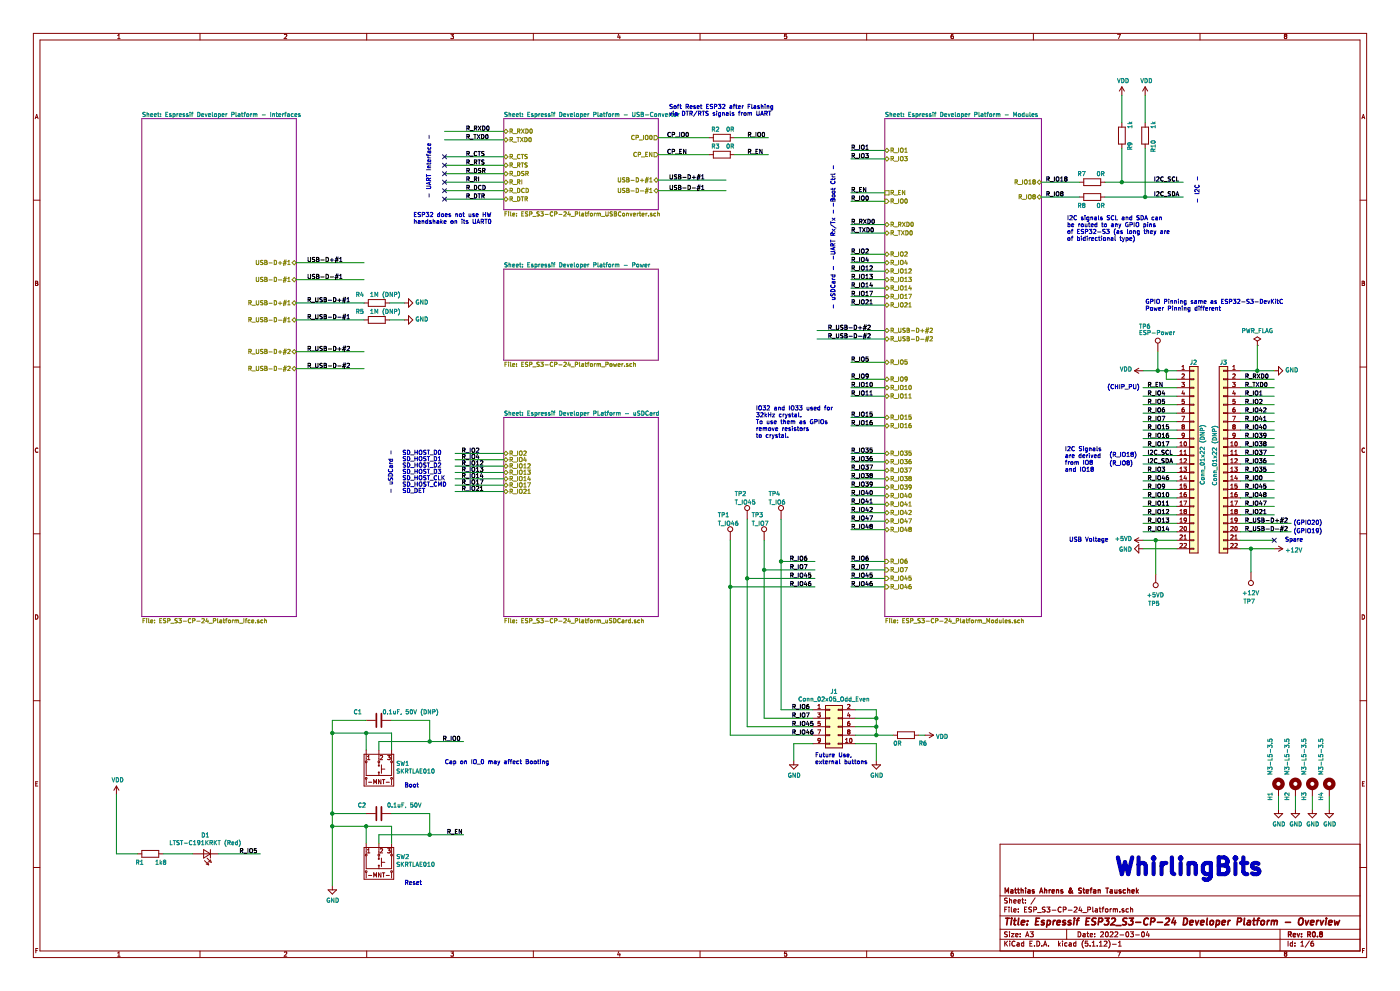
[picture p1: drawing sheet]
EESchema Schematic File Version 4
EELAYER 30 0
EELAYER END
$Descr A3 16535 11693
encoding utf-8
Sheet 1 6
Title "Espressif ESP32_S3-CP-24 Developer Platform - Overview"
Date "2022-03-04"
Rev "R0.8"
Comp "Matthias Ahrens & Stefan Tauschek"
Comment1 ""
Comment2 ""
Comment3 ""
Comment4 ""
$EndDescr
Wire Wire Line
	10050 4475 10450 4475
Wire Wire Line
	10050 4675 10450 4675
Text Label 10050 4575 0    50   ~ 0
R_IO10
Text Label 10050 4475 0    50   ~ 0
R_IO9
Text Label 10050 4675 0    50   ~ 0
R_IO11
$Comp
L Device:R R1
U 1 1
P 1775 10075
F 0 "R1" V 1875 9950 50  0000 C CNN
F 1 "1k8" V 1875 10200 50  0000 C CNN
F 2 "Resistor_SMD:R_0805_2012Metric" V 1705 10075 50  0001 C CNN
F 3 "~" H 1775 10075 50  0001 C CNN
F 4 "C137465" V 1775 10075 50  0001 C CNN "LCSC"
	1    1775 10075
	0    1    1    0   
$EndComp
Wire Wire Line
	2275 10075 1925 10075
Wire Wire Line
	1625 10075 1375 10075
Wire Wire Line
	2575 10075 3075 10075
Text Label 2825 10075 0    50   ~ 0
R_IO5
Wire Wire Line
	10450 4275 10050 4275
Text Label 10050 4275 0    50   ~ 0
R_IO5
Text Label 12350 2325 0    50   ~ 0
R_IO8
Text Label 13625 2150 0    50   ~ 0
I2C_SCL
Text Label 13625 2325 0    50   ~ 0
I2C_SDA
Text Notes 12600 2850 0    50   ~ 0
I2C signals SCL and SDA can\nbe routed to any GPIO pins\nof ESP32-S3 (as long they are\nof bidirectional type)
$Comp
L Device:R R7
U 1 1
P 12900 2150
F 0 "R7" V 12800 2025 50  0000 C CNN
F 1 "0R" V 12800 2250 50  0000 C CNN
F 2 "Resistor_SMD:R_0805_2012Metric" V 12830 2150 50  0001 C CNN
F 3 "~" H 12900 2150 50  0001 C CNN
F 4 "C100045" V 12900 2150 50  0001 C CNN "LCSC"
	1    12900 2150
	0    1    1    0   
$EndComp
$Comp
L Device:R R8
U 1 1
P 12900 2325
F 0 "R8" V 13000 2200 50  0000 C CNN
F 1 "0R" V 13000 2425 50  0000 C CNN
F 2 "Resistor_SMD:R_0805_2012Metric" V 12830 2325 50  0001 C CNN
F 3 "~" H 12900 2325 50  0001 C CNN
F 4 "C100045" V 12900 2325 50  0001 C CNN "LCSC"
	1    12900 2325
	0    1    1    0   
$EndComp
Wire Wire Line
	13050 2150 13250 2150
Wire Wire Line
	13975 2325 13525 2325
Wire Wire Line
	12750 2150 12300 2150
Wire Wire Line
	12750 2325 12300 2325
Text Label 12350 2150 0    50   ~ 0
R_IO18
Text Notes 14175 2400 1    50   ~ 0
- I2C -
Wire Wire Line
	10050 2275 10450 2275
Text Label 10050 2275 0    50   ~ 0
R_EN
Wire Wire Line
	10050 2375 10450 2375
Text Label 10050 2375 0    50   ~ 0
R_IO0
Text Notes 9875 2450 1    50   ~ 0
-Boot Ctrl -
Text Notes 5100 2340 1    50   ~ 0
- UART Interface -
Wire Wire Line
	10450 2650 10050 2650
Wire Wire Line
	10050 2750 10450 2750
Text Label 10050 2650 0    50   ~ 0
R_RXD0
Text Label 10050 2750 0    50   ~ 0
R_TXD0
Text Notes 4880 2650 0    50   ~ 0
ESP32 does not use HW\nhandshake on its UART0
Text Notes 9875 3075 1    50   ~ 0
-UART Rx/Tx -
Wire Wire Line
	10050 4575 10450 4575
$Comp
L Device:C C1
U 1 1
P 4475 8500
F 0 "C1" V 4375 8250 50  0000 C CNN
F 1 "0.1uF, 50V (DNP)" V 4375 8875 50  0000 C CNN
F 2 "Capacitor_SMD:C_0805_2012Metric" H 4513 8350 50  0001 C CNN
F 3 "~" H 4475 8500 50  0001 C CNN
F 4 "C161260" V 4475 8500 50  0001 C CNN "LCSC"
	1    4475 8500
	0    1    1    0   
$EndComp
$Comp
L Device:C C2
U 1 1
P 4475 9600
F 0 "C2" V 4375 9400 50  0000 C CNN
F 1 "0.1uF, 50V" V 4375 9900 50  0000 C CNN
F 2 "Capacitor_SMD:C_0805_2012Metric" H 4513 9450 50  0001 C CNN
F 3 "~" H 4475 9600 50  0001 C CNN
F 4 "C161260" V 4475 9600 50  0001 C CNN "LCSC"
	1    4475 9600
	0    1    1    0   
$EndComp
Wire Wire Line
	4325 8500 3925 8500
Wire Wire Line
	3925 8500 3925 8650
Connection ~ 3925 8650
Wire Wire Line
	4325 9600 3925 9600
Connection ~ 3925 9600
Wire Wire Line
	3925 9600 3925 9750
Connection ~ 3925 9750
Wire Wire Line
	4625 8500 5075 8500
Wire Wire Line
	5075 8500 5075 8750
Wire Wire Line
	5075 9600 5075 9850
Connection ~ 5075 9850
Wire Wire Line
	4625 9600 5075 9600
Text Label 5225 8750 0    50   ~ 0
R_IO0
Text Notes 4775 10450 0    50   ~ 0
Reset
$Comp
L Mechanical:MountingHole_Pad H4
U 1 1
P 15700 9300
F 0 "H4" V 15600 9150 50  0000 L CNN
F 1 "M3-L5-3.5" V 15600 9450 50  0000 L CNN
F 2 "MountingHole:MountingHole_3.2mm_M3_Pad_Via" H 15700 9300 50  0001 C CNN
F 3 "~" H 15700 9300 50  0001 C CNN
	1    15700 9300
	1    0    0    -1  
$EndComp
$Comp
L Mechanical:MountingHole_Pad H3
U 1 1
P 15500 9300
F 0 "H3" V 15400 9150 50  0000 L CNN
F 1 "M3-L5-3.5" V 15400 9450 50  0000 L CNN
F 2 "MountingHole:MountingHole_3.2mm_M3_Pad_Via" H 15500 9300 50  0001 C CNN
F 3 "~" H 15500 9300 50  0001 C CNN
	1    15500 9300
	1    0    0    -1  
$EndComp
$Comp
L Mechanical:MountingHole_Pad H2
U 1 1
P 15300 9300
F 0 "H2" V 15200 9150 50  0000 L CNN
F 1 "M3-L5-3.5" V 15200 9450 50  0000 L CNN
F 2 "MountingHole:MountingHole_3.2mm_M3_Pad_Via" H 15300 9300 50  0001 C CNN
F 3 "~" H 15300 9300 50  0001 C CNN
	1    15300 9300
	1    0    0    -1  
$EndComp
$Comp
L Mechanical:MountingHole_Pad H1
U 1 1
P 15100 9300
F 0 "H1" V 15000 9150 50  0000 L CNN
F 1 "M3-L5-3.5" V 15000 9450 50  0000 L CNN
F 2 "MountingHole:MountingHole_3.2mm_M3_Pad_Via" H 15100 9300 50  0001 C CNN
F 3 "~" H 15100 9300 50  0001 C CNN
	1    15100 9300
	1    0    0    -1  
$EndComp
Wire Wire Line
	15300 9400 15300 9550
Wire Wire Line
	15500 9400 15500 9550
Wire Wire Line
	15700 9400 15700 9550
Wire Wire Line
	15100 9400 15100 9550
$Comp
L power:GND #PWR015
U 1 1
P 15100 9550
F 0 "#PWR015" H 15100 9300 50  0001 C CNN
F 1 "GND" H 15105 9377 50  0000 C CNN
F 2 "" H 15100 9550 50  0001 C CNN
F 3 "" H 15100 9550 50  0001 C CNN
	1    15100 9550
	1    0    0    -1  
$EndComp
$Comp
L power:GND #PWR016
U 1 1
P 15300 9550
F 0 "#PWR016" H 15300 9300 50  0001 C CNN
F 1 "GND" H 15305 9377 50  0000 C CNN
F 2 "" H 15300 9550 50  0001 C CNN
F 3 "" H 15300 9550 50  0001 C CNN
	1    15300 9550
	1    0    0    -1  
$EndComp
$Comp
L power:GND #PWR017
U 1 1
P 15500 9550
F 0 "#PWR017" H 15500 9300 50  0001 C CNN
F 1 "GND" H 15505 9377 50  0000 C CNN
F 2 "" H 15500 9550 50  0001 C CNN
F 3 "" H 15500 9550 50  0001 C CNN
	1    15500 9550
	1    0    0    -1  
$EndComp
$Comp
L power:GND #PWR018
U 1 1
P 15700 9550
F 0 "#PWR018" H 15700 9300 50  0001 C CNN
F 1 "GND" H 15705 9377 50  0000 C CNN
F 2 "" H 15700 9550 50  0001 C CNN
F 3 "" H 15700 9550 50  0001 C CNN
	1    15700 9550
	1    0    0    -1  
$EndComp
$Comp
L LTST-C191KGKT:LTST-C191KGKT D1
U 1 1
P 2475 10075
F 0 "D1" V 2692 10125 50  0000 C CNN
F 1 "LTST-C191KRKT (Red)" V 2601 10125 50  0000 C CNN
F 2 "LED_SMD:LED_0603_1608Metric" H 2475 10075 50  0001 L BNN
F 3 "https://www.mouser.de/datasheet/2/239/LTST-C191KRKT-1140668.pdf" H 2475 10075 50  0001 L BNN
F 4 "C125099" V 2475 10075 50  0001 C CNN "LCSC"
	1    2475 10075
	0    -1   -1   0   
$EndComp
Wire Wire Line
	4625 8650 4625 8850
Wire Wire Line
	3925 8650 4325 8650
Wire Wire Line
	4325 8850 4325 8650
Connection ~ 4325 8650
Wire Wire Line
	4325 8650 4625 8650
Wire Wire Line
	4475 8850 4475 8750
Wire Wire Line
	4475 9850 4475 9950
Wire Wire Line
	4325 9750 4325 9950
Wire Wire Line
	3925 9750 4325 9750
Wire Wire Line
	4325 9750 4625 9750
Wire Wire Line
	4625 9750 4625 9950
Connection ~ 4325 9750
Text Notes 4775 9300 0    50   ~ 0
Boot
Wire Wire Line
	5075 8750 5475 8750
Wire Wire Line
	4475 9850 5075 9850
Text Label 5275 9850 0    50   ~ 0
R_EN
Wire Wire Line
	5075 9850 5475 9850
Wire Wire Line
	4475 8750 5075 8750
Connection ~ 5075 8750
Wire Wire Line
	3925 8650 3925 9600
$Comp
L power:GND #PWR02
U 1 1
P 3925 10450
F 0 "#PWR02" H 3925 10200 50  0001 C CNN
F 1 "GND" H 3930 10277 50  0000 C CNN
F 2 "" H 3925 10450 50  0001 C CNN
F 3 "" H 3925 10450 50  0001 C CNN
	1    3925 10450
	1    0    0    -1  
$EndComp
Wire Wire Line
	3925 9750 3925 10450
Text Notes 5250 9025 0    50   ~ 0
Cap on IO_0 may affect Booting
Wire Wire Line
	1375 9375 1375 10075
$Comp
L power:VDD #PWR01
U 1 1
P 1375 9375
F 0 "#PWR01" H 1375 9225 50  0001 C CNN
F 1 "VDD" H 1390 9548 50  0000 C CNN
F 2 "" H 1375 9375 50  0001 C CNN
F 3 "" H 1375 9375 50  0001 C CNN
	1    1375 9375
	1    0    0    -1  
$EndComp
Text Label 10050 6725 0    50   ~ 0
R_IO7
Wire Wire Line
	10450 6625 10050 6625
Text Label 10050 6625 0    50   ~ 0
R_IO6
Wire Wire Line
	10050 6725 10450 6725
Wire Wire Line
	10050 6825 10450 6825
Wire Wire Line
	10050 6925 10450 6925
Text Label 10050 6925 0    50   ~ 0
R_IO46
$Comp
L Connector:TestPoint TP1
U 1 1
P 8625 6375
F 0 "TP1" H 8475 6675 50  0000 L CNN
F 1 "T_IO46" H 8475 6575 50  0000 L CNN
F 2 "TestPoint:TestPoint_Pad_2.0x2.0mm" H 8825 6375 50  0001 C CNN
F 3 "~" H 8825 6375 50  0001 C CNN
	1    8625 6375
	1    0    0    -1  
$EndComp
$Comp
L Connector:TestPoint TP2
U 1 1
P 8825 6125
F 0 "TP2" H 8675 6425 50  0000 L CNN
F 1 "T_IO45" H 8675 6325 50  0000 L CNN
F 2 "TestPoint:TestPoint_Pad_2.0x2.0mm" H 9025 6125 50  0001 C CNN
F 3 "~" H 9025 6125 50  0001 C CNN
	1    8825 6125
	1    0    0    -1  
$EndComp
$Comp
L Connector:TestPoint TP3
U 1 1
P 9025 6375
F 0 "TP3" H 8875 6675 50  0000 L CNN
F 1 "T_IO7" H 8875 6575 50  0000 L CNN
F 2 "TestPoint:TestPoint_Pad_2.0x2.0mm" H 9225 6375 50  0001 C CNN
F 3 "~" H 9225 6375 50  0001 C CNN
	1    9025 6375
	1    0    0    -1  
$EndComp
$Comp
L Connector:TestPoint TP4
U 1 1
P 9225 6125
F 0 "TP4" H 9075 6425 50  0000 L CNN
F 1 "T_IO6" H 9075 6325 50  0000 L CNN
F 2 "TestPoint:TestPoint_Pad_2.0x2.0mm" H 9425 6125 50  0001 C CNN
F 3 "~" H 9425 6125 50  0001 C CNN
	1    9225 6125
	1    0    0    -1  
$EndComp
Wire Wire Line
	9225 6125 9225 6625
Wire Wire Line
	9225 6625 9625 6625
Wire Wire Line
	9025 6375 9025 6725
Wire Wire Line
	9025 6725 9625 6725
Wire Wire Line
	8825 6125 8825 6825
Wire Wire Line
	8825 6825 9625 6825
Wire Wire Line
	8625 6375 8625 6925
Wire Wire Line
	8625 6925 9625 6925
Text Label 10050 6825 0    50   ~ 0
R_IO45
$Comp
L Connector_Generic:Conn_02x05_Odd_Even J1
U 1 1
P 9800 8575
F 0 "J1" H 9850 8992 50  0000 C CNN
F 1 "Conn_02x05_Odd_Even" H 9850 8901 50  0000 C CNN
F 2 "Connector_PinHeader_1.27mm:PinHeader_2x05_P1.27mm_Vertical_SMD" H 9800 8575 50  0001 C CNN
F 3 "https://datasheet.lcsc.com/lcsc/1811011514_Amphenol-ICC-20021121-00010C4LF_C150517.pdf" H 9800 8575 50  0001 C CNN
F 4 "C150517" H 9800 8575 50  0001 C CNN "LCSC"
	1    9800 8575
	1    0    0    -1  
$EndComp
Text Notes 9625 9025 0    50   ~ 0
Future Use,\nexternal buttons\n
Wire Wire Line
	9600 8775 9375 8775
Wire Wire Line
	9375 8775 9375 8975
$Comp
L power:GND #PWR05
U 1 1
P 9375 8975
F 0 "#PWR05" H 9375 8725 50  0001 C CNN
F 1 "GND" H 9380 8802 50  0000 C CNN
F 2 "" H 9375 8975 50  0001 C CNN
F 3 "" H 9375 8975 50  0001 C CNN
	1    9375 8975
	1    0    0    -1  
$EndComp
$Comp
L Device:R R6
U 1 1
P 10700 8675
F 0 "R6" V 10600 8475 50  0000 C CNN
F 1 "0R" V 10600 8775 50  0000 C CNN
F 2 "Resistor_SMD:R_0805_2012Metric" V 10630 8675 50  0001 C CNN
F 3 "~" H 10700 8675 50  0001 C CNN
F 4 "" V 10700 8675 50  0001 C CNN "LCSC"
	1    10700 8675
	0    -1   -1   0   
$EndComp
Wire Wire Line
	10100 8675 10350 8675
Wire Wire Line
	10925 8675 10850 8675
Wire Wire Line
	8625 6925 8625 8675
Wire Wire Line
	8625 8675 9600 8675
Connection ~ 8625 6925
Wire Wire Line
	8825 6825 8825 8575
Wire Wire Line
	8825 8575 9600 8575
Connection ~ 8825 6825
Wire Wire Line
	9025 6725 9025 8475
Wire Wire Line
	9025 8475 9600 8475
Connection ~ 9025 6725
Wire Wire Line
	9225 6625 9225 8375
Wire Wire Line
	9225 8375 9600 8375
Connection ~ 9225 6625
Wire Wire Line
	10350 8775 10350 8975
$Comp
L power:GND #PWR06
U 1 1
P 10350 8975
F 0 "#PWR06" H 10350 8725 50  0001 C CNN
F 1 "GND" H 10355 8802 50  0000 C CNN
F 2 "" H 10350 8975 50  0001 C CNN
F 3 "" H 10350 8975 50  0001 C CNN
	1    10350 8975
	1    0    0    -1  
$EndComp
Wire Wire Line
	10350 8775 10100 8775
Wire Wire Line
	10100 8375 10350 8375
Wire Wire Line
	10350 8375 10350 8475
Connection ~ 10350 8675
Wire Wire Line
	10350 8675 10550 8675
Wire Wire Line
	10100 8475 10350 8475
Connection ~ 10350 8475
Wire Wire Line
	10350 8475 10350 8575
Wire Wire Line
	10100 8575 10350 8575
Connection ~ 10350 8575
Wire Wire Line
	10350 8575 10350 8675
$Comp
L power:VDD #PWR07
U 1 1
P 10925 8675
F 0 "#PWR07" H 10925 8525 50  0001 C CNN
F 1 "VDD" V 10940 8803 50  0000 L CNN
F 2 "" H 10925 8675 50  0001 C CNN
F 3 "" H 10925 8675 50  0001 C CNN
	1    10925 8675
	0    1    1    0   
$EndComp
Wire Wire Line
	10050 3600 10450 3600
Text Label 10050 3600 0    50   ~ 0
R_IO21
Text Notes 9875 3650 1    50   ~ 0
- uSDCard -
Text Notes 4650 5825 1    50   ~ 0
- uSDCard -
$Comp
L Device:R R2
U 1 1
P 8525 1625
F 0 "R2" V 8425 1550 50  0000 C CNN
F 1 "0R" V 8425 1725 50  0000 C CNN
F 2 "Resistor_SMD:R_0805_2012Metric" V 8455 1625 50  0001 C CNN
F 3 "~" H 8525 1625 50  0001 C CNN
	1    8525 1625
	0    1    1    0   
$EndComp
$Comp
L Device:R R3
U 1 1
P 8525 1825
F 0 "R3" V 8425 1750 50  0000 C CNN
F 1 "0R" V 8425 1925 50  0000 C CNN
F 2 "Resistor_SMD:R_0805_2012Metric" V 8455 1825 50  0001 C CNN
F 3 "~" H 8525 1825 50  0001 C CNN
	1    8525 1825
	0    1    1    0   
$EndComp
Wire Wire Line
	7775 1625 8375 1625
Wire Wire Line
	8675 1625 9075 1625
Wire Wire Line
	8675 1825 9075 1825
Text Label 8825 1625 0    50   ~ 0
R_IO0
Text Label 8825 1825 0    50   ~ 0
R_EN
Wire Wire Line
	10050 3500 10450 3500
Text Label 10050 3500 0    50   ~ 0
R_IO17
Wire Wire Line
	10050 3400 10450 3400
Text Label 10050 3400 0    50   ~ 0
R_IO14
Wire Wire Line
	10050 3300 10450 3300
Text Label 10050 3300 0    50   ~ 0
R_IO13
Wire Wire Line
	10050 3200 10450 3200
Text Label 10050 3200 0    50   ~ 0
R_IO12
Wire Wire Line
	10050 3000 10450 3000
Text Label 10050 3000 0    50   ~ 0
R_IO2
Text Label 5500 1650 0    50   ~ 0
R_TXD0
Text Label 5500 1550 0    50   ~ 0
R_RXD0
Text Label 5500 1850 0    50   ~ 0
R_CTS
Text Label 5500 1950 0    50   ~ 0
R_RTS
Text Label 5500 2150 0    50   ~ 0
R_RI
Text Label 5500 2050 0    50   ~ 0
R_DSR
Text Label 5500 2350 0    50   ~ 0
R_DTR
Text Label 5500 2250 0    50   ~ 0
R_DCD
Wire Wire Line
	7775 1825 8375 1825
Text Label 7875 1825 0    50   ~ 0
CP_EN
Text Label 7875 1625 0    50   ~ 0
CP_IO0
Text Notes 7900 1375 0    50   ~ 0
Soft Reset ESP32 after Flashing\nvia DTR/RTS signals from UART
$Comp
L Device:R R9
U 1 1
P 13250 1600
F 0 "R9" V 13150 1725 50  0000 C CNN
F 1 "1k" V 13150 1475 50  0000 C CNN
F 2 "Resistor_SMD:R_0805_2012Metric" V 13180 1600 50  0001 C CNN
F 3 "~" H 13250 1600 50  0001 C CNN
F 4 "C95781" V 13250 1600 50  0001 C CNN "LCSC"
	1    13250 1600
	-1   0    0    1   
$EndComp
Wire Wire Line
	13250 1750 13250 2150
Connection ~ 13250 2150
Wire Wire Line
	13250 1450 13250 1125
$Comp
L power:VDD #PWR08
U 1 1
P 13250 1125
F 0 "#PWR08" H 13250 975 50  0001 C CNN
F 1 "VDD" H 13265 1298 50  0000 C CNN
F 2 "" H 13250 1125 50  0001 C CNN
F 3 "" H 13250 1125 50  0001 C CNN
	1    13250 1125
	1    0    0    -1  
$EndComp
$Comp
L Device:R R10
U 1 1
P 13525 1600
F 0 "R10" V 13425 1725 50  0000 C CNN
F 1 "1k" V 13425 1475 50  0000 C CNN
F 2 "Resistor_SMD:R_0805_2012Metric" V 13455 1600 50  0001 C CNN
F 3 "~" H 13525 1600 50  0001 C CNN
F 4 "C95781" V 13525 1600 50  0001 C CNN "LCSC"
	1    13525 1600
	-1   0    0    1   
$EndComp
Wire Wire Line
	13525 1450 13525 1125
$Comp
L power:VDD #PWR012
U 1 1
P 13525 1125
F 0 "#PWR012" H 13525 975 50  0001 C CNN
F 1 "VDD" H 13540 1298 50  0000 C CNN
F 2 "" H 13525 1125 50  0001 C CNN
F 3 "" H 13525 1125 50  0001 C CNN
	1    13525 1125
	1    0    0    -1  
$EndComp
Wire Wire Line
	13250 2150 13975 2150
Wire Wire Line
	13525 1750 13525 2325
Connection ~ 13525 2325
Wire Wire Line
	13525 2325 13050 2325
Text Notes 12625 6400 0    50   ~ 0
USB Voltage
Text Notes 12575 5575 0    50   ~ 0
I2C Signals\nare derived\nfrom IO8\nand IO18
Wire Wire Line
	10050 5450 10450 5450
Text Label 10050 5350 0    50   ~ 0
R_IO35
Text Label 10050 5450 0    50   ~ 0
R_IO36
Wire Wire Line
	10050 5350 10450 5350
Text Notes 8925 5175 0    50   ~ 0
IO32 and IO33 used for\n32kHz crystal.\nTo use them as GPIOs\nremove resistors\nto crystal.
Wire Wire Line
	3500 3775 4300 3775
Text Label 3625 3775 0    50   ~ 0
R_USB-D-#1
Text Label 3625 3575 0    50   ~ 0
R_USB-D+#1
$Comp
L Device:R R4
U 1 1
P 4450 3575
F 0 "R4" V 4350 3375 50  0000 C CNN
F 1 "1M (DNP)" V 4350 3675 50  0000 C CNN
F 2 "Resistor_SMD:R_0805_2012Metric" V 4380 3575 50  0001 C CNN
F 3 "~" H 4450 3575 50  0001 C CNN
	1    4450 3575
	0    1    1    0   
$EndComp
$Comp
L Device:R R5
U 1 1
P 4450 3775
F 0 "R5" V 4350 3575 50  0000 C CNN
F 1 "1M (DNP)" V 4350 3875 50  0000 C CNN
F 2 "Resistor_SMD:R_0805_2012Metric" V 4380 3775 50  0001 C CNN
F 3 "~" H 4450 3775 50  0001 C CNN
	1    4450 3775
	0    1    1    0   
$EndComp
Wire Wire Line
	4600 3575 4775 3575
Wire Wire Line
	4600 3775 4775 3775
Wire Wire Line
	3500 3575 4300 3575
$Comp
L power:GND #PWR03
U 1 1
P 4775 3575
F 0 "#PWR03" H 4775 3325 50  0001 C CNN
F 1 "GND" V 4780 3447 50  0000 R CNN
F 2 "" H 4775 3575 50  0001 C CNN
F 3 "" H 4775 3575 50  0001 C CNN
	1    4775 3575
	0    -1   -1   0   
$EndComp
$Comp
L power:GND #PWR04
U 1 1
P 4775 3775
F 0 "#PWR04" H 4775 3525 50  0001 C CNN
F 1 "GND" V 4780 3647 50  0000 R CNN
F 2 "" H 4775 3775 50  0001 C CNN
F 3 "" H 4775 3775 50  0001 C CNN
	1    4775 3775
	0    -1   -1   0   
$EndComp
Text Notes 4750 5375 0    50   ~ 0
SD_HOST_D0
Text Notes 4750 5450 0    50   ~ 0
SD_HOST_D1
Text Notes 4750 5525 0    50   ~ 0
SD_HOST_D2
Text Notes 4750 5600 0    50   ~ 0
SD_HOST_D3
Text Notes 4750 5675 0    50   ~ 0
SD_HOST_CLK
Text Notes 4750 5750 0    50   ~ 0
SD_HOST_CMD
Text Notes 4750 5825 0    50   ~ 0
SD_DET
$Comp
L SKRTLA:SKRTLAE010 SW1
U 1 1
P 4475 9050
F 0 "SW1" H 4678 9092 50  0000 L CNN
F 1 "SKRTLAE010" H 4678 9001 50  0000 L CNN
F 2 "SKRTLAE010:SW_Push_1P1T-MP_NO_Horizontal_Alps_SKRTLAE010" H 4475 9250 50  0001 C CNN
F 3 "" H 4475 9250 50  0001 C CNN
F 4 "C110293" H 4475 9050 50  0001 C CNN "LCSC"
	1    4475 9050
	1    0    0    -1  
$EndComp
$Comp
L SKRTLA:SKRTLAE010 SW2
U 1 1
P 4475 10150
F 0 "SW2" H 4678 10192 50  0000 L CNN
F 1 "SKRTLAE010" H 4678 10101 50  0000 L CNN
F 2 "SKRTLAE010:SW_Push_1P1T-MP_NO_Horizontal_Alps_SKRTLAE010" H 4475 10350 50  0001 C CNN
F 3 "https://www.mouser.de/datasheet/2/15/SKRT-1370725.pdf" H 4475 10350 50  0001 C CNN
F 4 "C110293" H 4475 10150 50  0001 C CNN "LCSC"
	1    4475 10150
	1    0    0    -1  
$EndComp
$Comp
L Connector_Generic:Conn_01x22 J2
U 1 1
P 14100 5375
F 0 "J2" H 14050 6475 50  0000 L CNN
F 1 "Conn_01x22 (DNP)" V 14200 5025 50  0000 L CNN
F 2 "Connector_PinHeader_2.54mm:PinHeader_1x22_P2.54mm_Vertical" H 14100 5375 50  0001 C CNN
F 3 "https://datasheet.lcsc.com/lcsc/2110111730_XKB-Connectivity-X6511WV-22H-C30D60_C725954.pdf" H 14100 5375 50  0001 C CNN
F 4 "C725954" H 14100 5375 50  0001 C CNN "LCSC"
	1    14100 5375
	1    0    0    -1  
$EndComp
$Comp
L Connector_Generic:Conn_01x22 J3
U 1 1
P 14450 5375
F 0 "J3" H 14450 6475 50  0000 C CNN
F 1 "Conn_01x22 (DNP)" V 14550 5375 50  0000 C CNN
F 2 "Connector_PinHeader_2.54mm:PinHeader_1x22_P2.54mm_Vertical" H 14450 5375 50  0001 C CNN
F 3 "https://datasheet.lcsc.com/lcsc/2110111730_XKB-Connectivity-X6511WV-22H-C30D60_C725954.pdf" H 14450 5375 50  0001 C CNN
F 4 "C725954" H 14450 5375 50  0001 C CNN "LCSC"
	1    14450 5375
	-1   0    0    -1  
$EndComp
Text Label 13550 4675 0    50   ~ 0
R_IO4
Wire Wire Line
	13900 4675 13500 4675
Wire Wire Line
	13900 4375 13775 4375
$Comp
L power:VDD #PWR09
U 1 1
P 13500 4375
F 0 "#PWR09" H 13500 4225 50  0001 C CNN
F 1 "VDD" V 13515 4502 50  0000 L CNN
F 2 "" H 13500 4375 50  0001 C CNN
F 3 "" H 13500 4375 50  0001 C CNN
	1    13500 4375
	0    -1   -1   0   
$EndComp
Wire Wire Line
	13900 4475 13775 4475
Wire Wire Line
	13775 4475 13775 4375
Connection ~ 13775 4375
Wire Wire Line
	13775 4375 13675 4375
Text Label 13550 4775 0    50   ~ 0
R_IO5
Wire Wire Line
	13900 4775 13500 4775
Text Label 13550 4875 0    50   ~ 0
R_IO6
Wire Wire Line
	13900 4875 13500 4875
Text Label 13550 4975 0    50   ~ 0
R_IO7
Wire Wire Line
	13900 4975 13500 4975
Wire Wire Line
	15050 4375 14850 4375
$Comp
L power:GND #PWR013
U 1 1
P 15050 4375
F 0 "#PWR013" H 15050 4125 50  0001 C CNN
F 1 "GND" V 15055 4247 50  0000 R CNN
F 2 "" H 15050 4375 50  0001 C CNN
F 3 "" H 15050 4375 50  0001 C CNN
	1    15050 4375
	0    -1   -1   0   
$EndComp
Wire Wire Line
	15050 4675 14650 4675
Text Label 14700 4675 0    50   ~ 0
R_IO1
Text Label 13550 4575 0    50   ~ 0
R_EN
Wire Wire Line
	13900 4575 13500 4575
Text Label 13550 5175 0    50   ~ 0
R_IO16
Wire Wire Line
	13900 5175 13500 5175
Text Label 13550 5275 0    50   ~ 0
R_IO17
Wire Wire Line
	13900 5275 13500 5275
Text Label 13550 5375 0    50   ~ 0
I2C_SCL
Wire Wire Line
	13900 5375 13500 5375
Text Label 13550 5475 0    50   ~ 0
I2C_SDA
Wire Wire Line
	13900 5475 13500 5475
Text Label 13550 5075 0    50   ~ 0
R_IO15
Wire Wire Line
	13900 5075 13500 5075
Text Label 13550 5575 0    50   ~ 0
R_IO3
Wire Wire Line
	13900 5575 13500 5575
Text Label 13550 5675 0    50   ~ 0
R_IO46
Wire Wire Line
	13900 5675 13500 5675
Text Label 13550 5775 0    50   ~ 0
R_IO9
Wire Wire Line
	13900 5775 13500 5775
Text Label 13550 5975 0    50   ~ 0
R_IO11
Wire Wire Line
	13900 5975 13500 5975
Text Label 13550 6075 0    50   ~ 0
R_IO12
Wire Wire Line
	13900 6075 13500 6075
Text Label 13550 6175 0    50   ~ 0
R_IO13
Wire Wire Line
	13900 6175 13500 6175
Text Label 13550 6275 0    50   ~ 0
R_IO14
Wire Wire Line
	13900 6275 13500 6275
Text Label 13550 5875 0    50   ~ 0
R_IO10
Wire Wire Line
	13900 5875 13500 5875
Wire Wire Line
	13900 6475 13500 6475
$Comp
L power:GND #PWR011
U 1 1
P 13500 6475
F 0 "#PWR011" H 13500 6225 50  0001 C CNN
F 1 "GND" V 13505 6347 50  0000 R CNN
F 2 "" H 13500 6475 50  0001 C CNN
F 3 "" H 13500 6475 50  0001 C CNN
	1    13500 6475
	0    1    1    0   
$EndComp
Text Notes 13100 5400 0    50   ~ 0
(R_IO18)
Text Notes 13100 5500 0    50   ~ 0
(R_IO8)
Text Notes 13075 4600 0    50   ~ 0
(CHIP_PU)
Wire Wire Line
	15050 4475 14650 4475
Text Label 14700 4475 0    50   ~ 0
R_RXD0
Wire Wire Line
	15050 4575 14650 4575
Text Label 14700 4575 0    50   ~ 0
R_TXD0
Wire Wire Line
	13900 6375 13650 6375
$Comp
L power:+5VD #PWR010
U 1 1
P 13500 6375
F 0 "#PWR010" H 13500 6225 50  0001 C CNN
F 1 "+5VD" V 13515 6503 50  0000 L CNN
F 2 "" H 13500 6375 50  0001 C CNN
F 3 "" H 13500 6375 50  0001 C CNN
	1    13500 6375
	0    -1   -1   0   
$EndComp
Wire Wire Line
	15050 6475 14775 6475
$Comp
L power:+12V #PWR014
U 1 1
P 15050 6475
F 0 "#PWR014" H 15050 6325 50  0001 C CNN
F 1 "+12V" V 15065 6603 50  0000 L CNN
F 2 "" H 15050 6475 50  0001 C CNN
F 3 "" H 15050 6475 50  0001 C CNN
	1    15050 6475
	0    1    1    0   
$EndComp
Wire Wire Line
	15050 4775 14650 4775
Text Label 14700 4775 0    50   ~ 0
R_IO2
Wire Wire Line
	15050 4875 14650 4875
Text Label 14700 4875 0    50   ~ 0
R_IO42
Wire Wire Line
	15050 4975 14650 4975
Text Label 14700 4975 0    50   ~ 0
R_IO41
Wire Wire Line
	15050 5075 14650 5075
Text Label 14700 5075 0    50   ~ 0
R_IO40
Wire Wire Line
	15050 5175 14650 5175
Text Label 14700 5175 0    50   ~ 0
R_IO39
Wire Wire Line
	15050 5275 14650 5275
Text Label 14700 5275 0    50   ~ 0
R_IO38
Wire Wire Line
	15050 5375 14650 5375
Text Label 14700 5375 0    50   ~ 0
R_IO37
Wire Wire Line
	15050 5475 14650 5475
Text Label 14700 5475 0    50   ~ 0
R_IO36
Wire Wire Line
	15050 5575 14650 5575
Text Label 14700 5575 0    50   ~ 0
R_IO35
Wire Wire Line
	15050 5675 14650 5675
Text Label 14700 5675 0    50   ~ 0
R_IO0
Wire Wire Line
	15050 5775 14650 5775
Text Label 14700 5775 0    50   ~ 0
R_IO45
Wire Wire Line
	15050 5875 14650 5875
Text Label 14700 5875 0    50   ~ 0
R_IO48
Wire Wire Line
	15050 5975 14650 5975
Text Label 14700 5975 0    50   ~ 0
R_IO47
Wire Wire Line
	15050 6075 14650 6075
Text Label 14700 6075 0    50   ~ 0
R_IO21
Wire Wire Line
	15250 6175 14650 6175
Text Label 14700 6175 0    50   ~ 0
R_USB-D+#2
Wire Wire Line
	15250 6275 14650 6275
Text Label 14700 6275 0    50   ~ 0
R_USB-D-#2
$Comp
L power:PWR_FLAG #FLG01
U 1 1
P 14850 4075
F 0 "#FLG01" H 14850 4150 50  0001 C CNN
F 1 "PWR_FLAG" H 14850 4248 50  0000 C CNN
F 2 "" H 14850 4075 50  0001 C CNN
F 3 "~" H 14850 4075 50  0001 C CNN
	1    14850 4075
	1    0    0    -1  
$EndComp
Wire Wire Line
	14850 4075 14850 4375
Connection ~ 14850 4375
Wire Wire Line
	14850 4375 14650 4375
Wire Wire Line
	14650 6375 15050 6375
$Comp
L Connector:TestPoint TP?
U 1 1
P 13675 4150
AR Path="/6166D666/61B016F1" Ref="TP?"  Part="1" 
AR Path="/61B016F1" Ref="TP6"  Part="1" 
F 0 "TP6" H 13450 4450 50  0000 L CNN
F 1 "ESP-Power" H 13450 4375 50  0000 L CNN
F 2 "TestPoint:TestPoint_Pad_2.0x2.0mm" H 13875 4150 50  0001 C CNN
F 3 "~" H 13875 4150 50  0001 C CNN
	1    13675 4150
	1    0    0    -1  
$EndComp
Wire Wire Line
	13675 4150 13675 4375
Connection ~ 13675 4375
Wire Wire Line
	13675 4375 13500 4375
$Comp
L Connector:TestPoint TP?
U 1 1
P 13650 6775
AR Path="/6166D666/61B405EE" Ref="TP?"  Part="1" 
AR Path="/61B405EE" Ref="TP5"  Part="1" 
F 0 "TP5" H 13600 7125 50  0000 L CNN
F 1 "+5VD" H 13550 7025 50  0000 L CNN
F 2 "TestPoint:TestPoint_Pad_2.0x2.0mm" H 13850 6775 50  0001 C CNN
F 3 "~" H 13850 6775 50  0001 C CNN
	1    13650 6775
	-1   0    0    1   
$EndComp
$Comp
L Connector:TestPoint TP?
U 1 1
P 14775 6750
AR Path="/6166D666/61B41AA2" Ref="TP?"  Part="1" 
AR Path="/61B41AA2" Ref="TP7"  Part="1" 
F 0 "TP7" H 14725 7100 50  0000 L CNN
F 1 "+12V" H 14675 7000 50  0000 L CNN
F 2 "TestPoint:TestPoint_Pad_2.0x2.0mm" H 14975 6750 50  0001 C CNN
F 3 "~" H 14975 6750 50  0001 C CNN
	1    14775 6750
	-1   0    0    1   
$EndComp
Wire Wire Line
	14775 6750 14775 6475
Connection ~ 14775 6475
Wire Wire Line
	14775 6475 14650 6475
Wire Wire Line
	13650 6775 13650 6375
Connection ~ 13650 6375
Wire Wire Line
	13650 6375 13500 6375
Text Notes 13525 3675 0    50   ~ 0
GPIO Pinning same as ESP32-S3-DevKitC\nPower Pinning different
Text Notes 15175 6400 0    50   ~ 0
Spare
Wire Wire Line
	5950 5350 5375 5350
Text Label 5450 5350 0    50   ~ 0
R_IO2
Wire Wire Line
	5950 5425 5375 5425
Text Label 5450 5425 0    50   ~ 0
R_IO4
Wire Wire Line
	5950 5500 5375 5500
Text Label 5450 5500 0    50   ~ 0
R_IO12
Wire Wire Line
	5950 5575 5375 5575
Text Label 5450 5575 0    50   ~ 0
R_IO13
Wire Wire Line
	5950 5650 5375 5650
Text Label 5450 5650 0    50   ~ 0
R_IO14
Wire Wire Line
	5950 5725 5375 5725
Text Label 5450 5725 0    50   ~ 0
R_IO17
Wire Wire Line
	5950 5800 5375 5800
Text Label 5450 5800 0    50   ~ 0
R_IO21
Wire Wire Line
	3500 4350 4300 4350
Text Label 3625 4150 0    50   ~ 0
R_USB-D+#2
Wire Wire Line
	3500 4150 4300 4150
Text Label 3625 4350 0    50   ~ 0
R_USB-D-#2
Wire Wire Line
	9650 4000 10450 4000
Text Label 9775 3900 0    50   ~ 0
R_USB-D+#2
Wire Wire Line
	9650 3900 10450 3900
Text Label 9775 4000 0    50   ~ 0
R_USB-D-#2
Text Label 9325 6725 0    50   ~ 0
R_IO7
Text Label 9325 6625 0    50   ~ 0
R_IO6
Text Label 9325 6925 0    50   ~ 0
R_IO46
Text Label 9325 6825 0    50   ~ 0
R_IO45
Text Label 9350 8475 0    50   ~ 0
R_IO7
Text Label 9350 8375 0    50   ~ 0
R_IO6
Text Label 9350 8575 0    50   ~ 0
R_IO45
Text Label 9350 8675 0    50   ~ 0
R_IO46
Wire Wire Line
	10050 5750 10450 5750
Wire Wire Line
	10050 5950 10450 5950
Text Label 10050 5850 0    50   ~ 0
R_IO40
Text Label 10050 5750 0    50   ~ 0
R_IO39
Text Label 10050 5950 0    50   ~ 0
R_IO41
Wire Wire Line
	10450 5550 10050 5550
Text Label 10050 5550 0    50   ~ 0
R_IO37
Wire Wire Line
	10050 5850 10450 5850
Wire Wire Line
	10050 5650 10450 5650
Text Label 10050 5650 0    50   ~ 0
R_IO38
Wire Wire Line
	10050 6050 10450 6050
Wire Wire Line
	10050 6250 10450 6250
Text Label 10050 6150 0    50   ~ 0
R_IO47
Text Label 10050 6050 0    50   ~ 0
R_IO42
Text Label 10050 6250 0    50   ~ 0
R_IO48
Wire Wire Line
	10050 6150 10450 6150
Wire Wire Line
	10050 3100 10450 3100
Text Label 10050 3100 0    50   ~ 0
R_IO4
Wire Wire Line
	10050 1775 10450 1775
Text Label 10050 1775 0    50   ~ 0
R_IO1
Wire Wire Line
	10050 1875 10450 1875
Text Label 10050 1875 0    50   ~ 0
R_IO3
Wire Wire Line
	10050 4925 10450 4925
Text Label 10050 4925 0    50   ~ 0
R_IO15
Wire Wire Line
	10050 5025 10450 5025
Text Label 10050 5025 0    50   ~ 0
R_IO16
NoConn ~ 15050 6375
Text Notes 15275 6200 0    50   ~ 0
(GPIO20)
Text Notes 15275 6300 0    50   ~ 0
(GPIO19)
Entry Wire Line
	-2650 1400 -2550 1500
Wire Wire Line
	5950 1850 5250 1850
Wire Wire Line
	5950 1950 5250 1950
Wire Wire Line
	5950 2050 5250 2050
Wire Wire Line
	5950 2150 5250 2150
Wire Wire Line
	5950 2250 5250 2250
Wire Wire Line
	5950 2350 5250 2350
Wire Wire Line
	5250 1550 5950 1550
Wire Wire Line
	5250 1650 5950 1650
NoConn ~ 5250 1850
NoConn ~ 5250 2050
NoConn ~ 5250 2150
NoConn ~ 5250 2250
NoConn ~ 5250 1950
NoConn ~ 5250 2350
Wire Wire Line
	3500 3300 4300 3300
Text Label 3625 3300 0    50   ~ 0
USB-D-#1
Text Label 3625 3100 0    50   ~ 0
USB-D+#1
Wire Wire Line
	3500 3100 4300 3100
Wire Wire Line
	7775 2250 8575 2250
Text Label 7900 2250 0    50   ~ 0
USB-D-#1
Text Label 7900 2125 0    50   ~ 0
USB-D+#1
Wire Wire Line
	7775 2125 8575 2125
$Sheet
S 1675 1400 1825 5875
U 6166FD3F
F0 "Espressif Developer Platform - Interfaces" 50
F1 "ESP_S3-CP-24_Platform_Ifce.sch" 50
F2 "R_USB-D+#1" B R 3500 3575 50 
F3 "R_USB-D-#1" B R 3500 3775 50 
F4 "R_USB-D+#2" B R 3500 4150 50 
F5 "R_USB-D-#2" B R 3500 4350 50 
F6 "USB-D-#1" B R 3500 3300 50 
F7 "USB-D+#1" B R 3500 3100 50 
$EndSheet
$Sheet
S 5950 1400 1825 1075
U 61EB032A
F0 "Espressif Developer Platform - USB-Converter" 50
F1 "ESP_S3-CP-24_Platform_USBConverter.sch" 50
F2 "CP_IO0" O R 7775 1625 50 
F3 "CP_EN" O R 7775 1825 50 
F4 "R_RXD0" B L 5950 1550 50 
F5 "R_TXD0" B L 5950 1650 50 
F6 "R_CTS" B L 5950 1850 50 
F7 "R_RTS" B L 5950 1950 50 
F8 "R_DSR" B L 5950 2050 50 
F9 "R_RI" B L 5950 2150 50 
F10 "R_DCD" B L 5950 2250 50 
F11 "R_DTR" B L 5950 2350 50 
F12 "USB-D-#1" B R 7775 2250 50 
F13 "USB-D+#1" B R 7775 2125 50 
$EndSheet
$Sheet
S 5950 3175 1825 1075
U 6166FADD
F0 "Espressif Developer Platform - Power" 50
F1 "ESP_S3-CP-24_Platform_Power.sch" 50
$EndSheet
$Sheet
S 5950 4925 1825 2350
U 61961B2D
F0 "Espressif Developer PLatform - uSDCard" 50
F1 "ESP_S3-CP-24_Platform_uSDCard.sch" 50
F2 "R_IO2" B L 5950 5350 50 
F3 "R_IO4" B L 5950 5425 50 
F4 "R_IO12" B L 5950 5500 50 
F5 "R_IO13" B L 5950 5575 50 
F6 "R_IO14" B L 5950 5650 50 
F7 "R_IO17" B L 5950 5725 50 
F8 "R_IO21" B L 5950 5800 50 
$EndSheet
$Sheet
S 10450 1400 1850 5875
U 6166D666
F0 "Espressif Developer Platform - Modules" 50
F1 "ESP_S3-CP-24_Platform_Modules.sch" 50
F2 "R_IO6" I L 10450 6625 50 
F3 "R_IO7" I L 10450 6725 50 
F4 "R_IO45" I L 10450 6825 50 
F5 "R_IO46" I L 10450 6925 50 
F6 "R_EN" U L 10450 2275 50 
F7 "R_IO0" I L 10450 2375 50 
F8 "R_RXD0" B L 10450 2650 50 
F9 "R_TXD0" B L 10450 2750 50 
F10 "R_IO12" B L 10450 3200 50 
F11 "R_IO13" B L 10450 3300 50 
F12 "R_IO14" B L 10450 3400 50 
F13 "R_IO17" B L 10450 3500 50 
F14 "R_IO2" B L 10450 3000 50 
F15 "R_IO21" B L 10450 3600 50 
F16 "R_IO18" B R 12300 2150 50 
F17 "R_IO8" B R 12300 2325 50 
F18 "R_IO5" B L 10450 4275 50 
F19 "R_IO9" B L 10450 4475 50 
F20 "R_IO10" B L 10450 4575 50 
F21 "R_IO11" B L 10450 4675 50 
F22 "R_IO35" B L 10450 5350 50 
F23 "R_IO36" B L 10450 5450 50 
F24 "R_USB-D+#2" B L 10450 3900 50 
F25 "R_USB-D-#2" B L 10450 4000 50 
F26 "R_IO37" B L 10450 5550 50 
F27 "R_IO38" B L 10450 5650 50 
F28 "R_IO39" B L 10450 5750 50 
F29 "R_IO40" B L 10450 5850 50 
F30 "R_IO41" B L 10450 5950 50 
F31 "R_IO47" B L 10450 6150 50 
F32 "R_IO42" B L 10450 6050 50 
F33 "R_IO48" B L 10450 6250 50 
F34 "R_IO4" B L 10450 3100 50 
F35 "R_IO1" B L 10450 1775 50 
F36 "R_IO3" B L 10450 1875 50 
F37 "R_IO15" B L 10450 4925 50 
F38 "R_IO16" B L 10450 5025 50 
$EndSheet
Text Notes 13150 10350 0    197  ~ 39
WhirlingBits
$EndSCHEMATC
